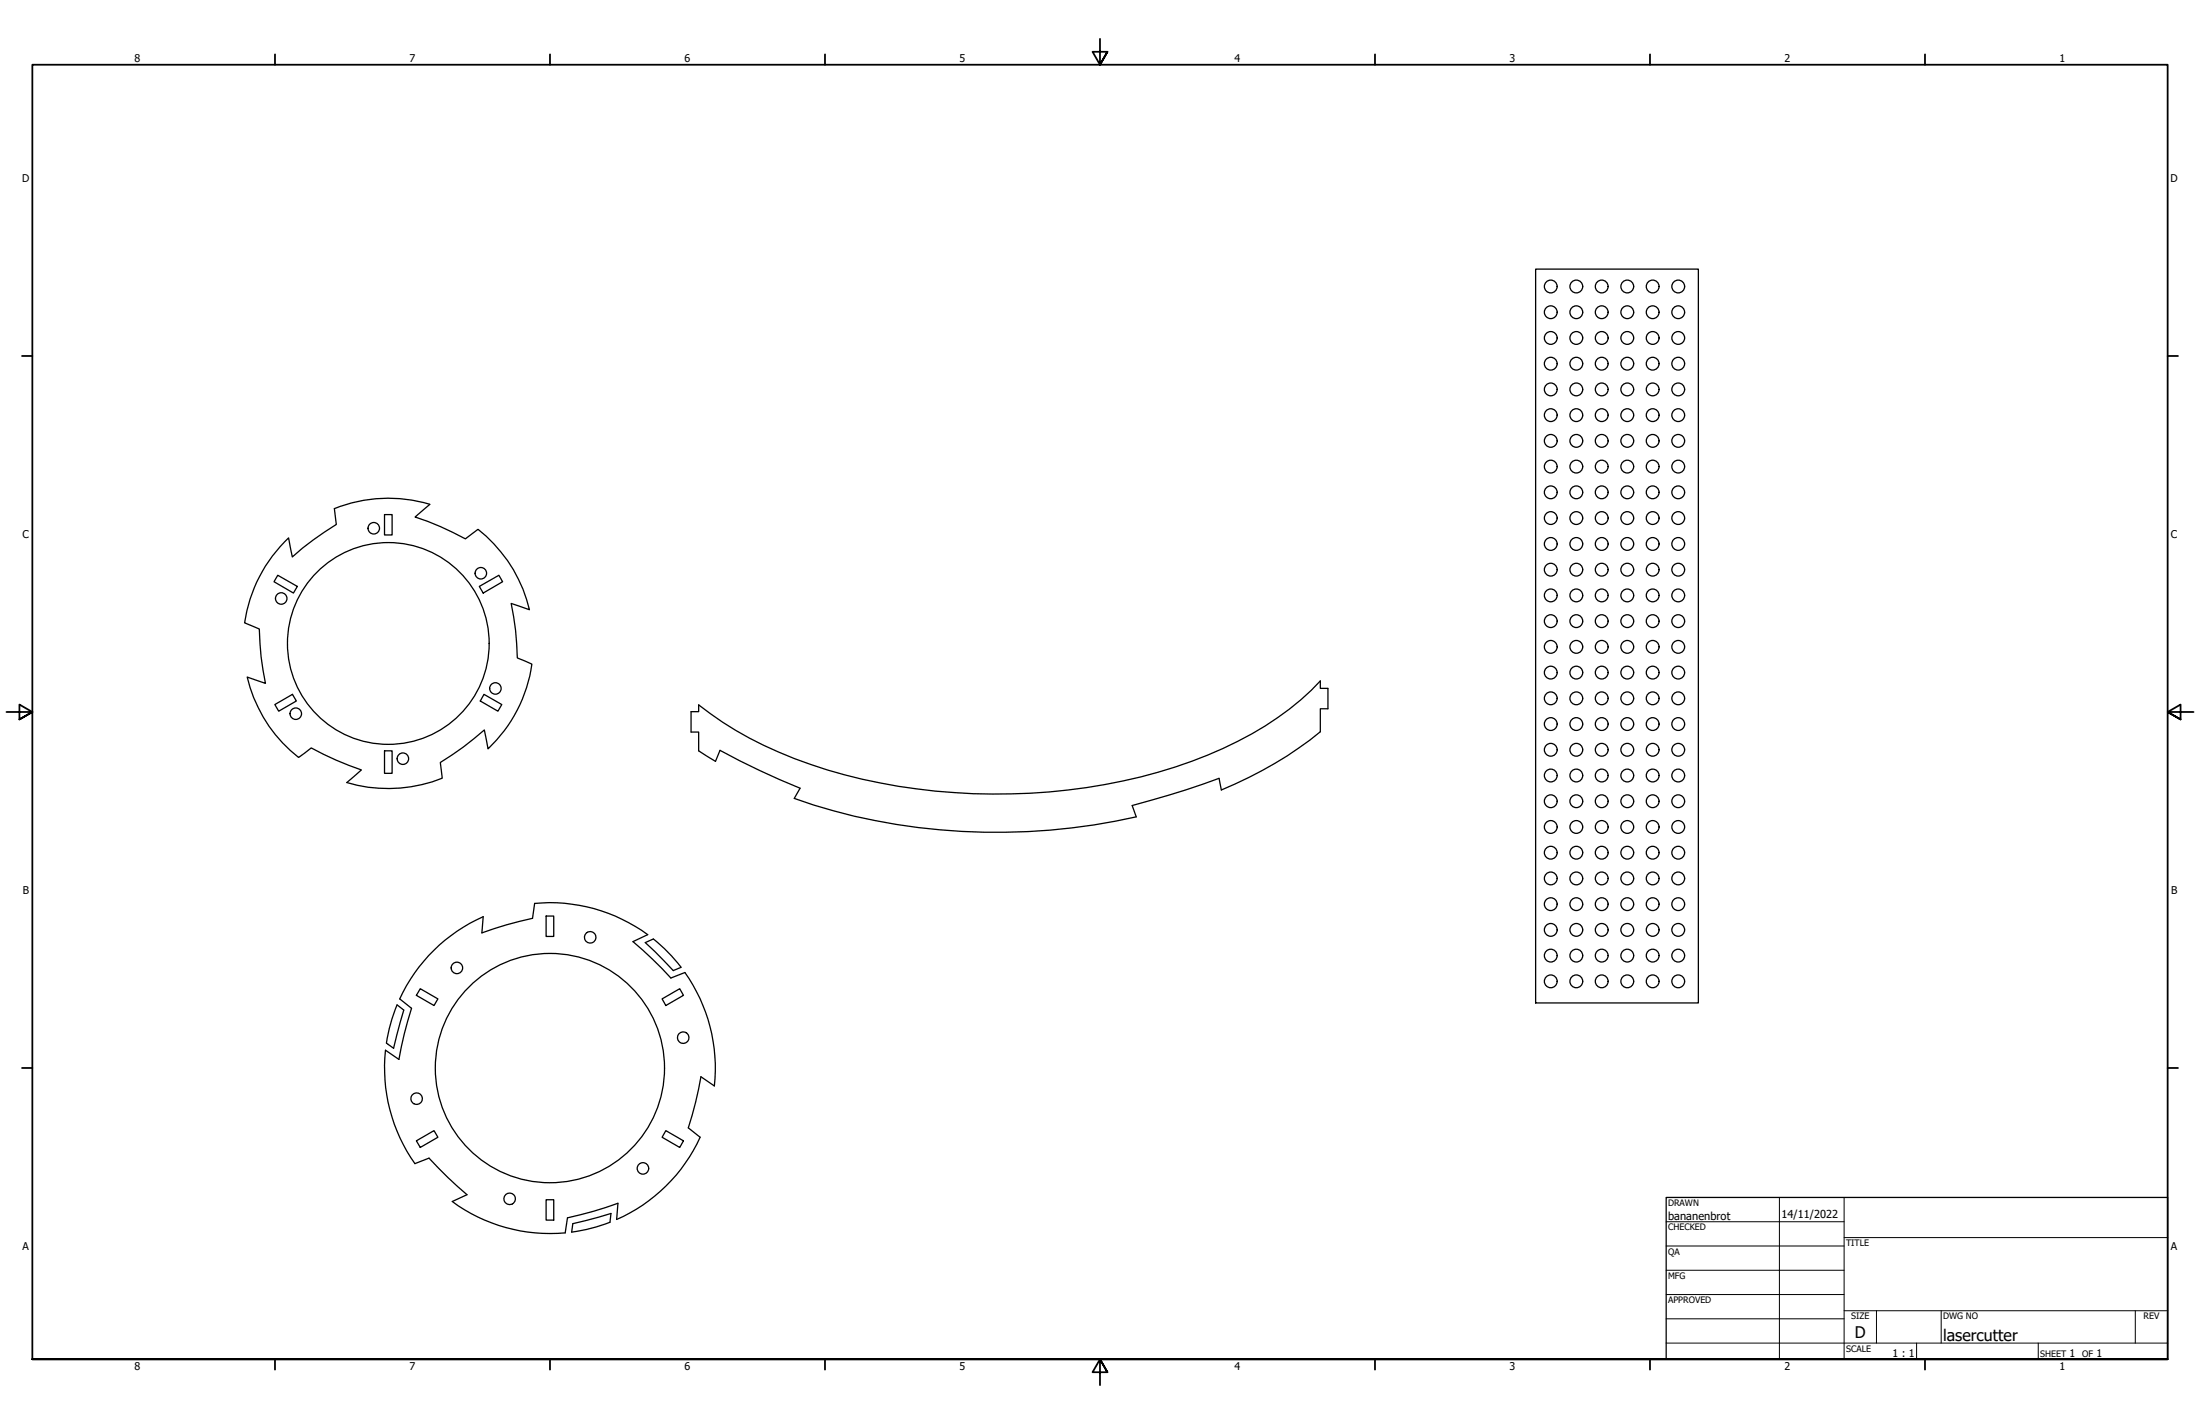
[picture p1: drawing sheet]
<svg xmlns="http://www.w3.org/2000/svg" width="864mm" height="559mm" viewBox="0 0 864 559" stroke-linecap="round" stroke-linejoin="round" font-family="sans-serif">
<!-- layer: Visible (ANSI) -->
<g fill="none" stroke="#000" stroke-width=".51">
<path d="M602.8 105.6h63.9v288h-63.9zM168.7 197.9a57.1 57.1 0 0 0-37.4 1.7l.7 6.2a116.9 116.9 0 0 0-17.3 12.8l-1.4-7.5a57.7 57.7 0 0 0-17.3 33.3l5.8 2.4a108.3 108.3 0 0 0 2.4 21.4l-7.2-2.5a56.5 56.5 0 0 0 20.2 31.5l5-3.7a124.3 124.3 0 0 0 19.7 8.6l-5.8 5a57.4 57.4 0 0 0 37.5-1.7l-.8-6.2a116.9 116.9 0 0 0 17.3-12.8l1.5 7.5a56.7 56.7 0 0 0 17.2-33.3l-5.7-2.4a109.7 109.7 0 0 0-2.4-21.4l7.1 2.5a56.5 56.5 0 0 0-20.2-31.6l-4.9 3.8a114.3 114.3 0 0 0-19.8-8.6l5.8-5M150.9 201.9h3v8h-3zM109 225.7l7.7 4.4-1.5 2.6-7.6-4.4zM188.2 230.1l7.6-4.4 1.5 2.6-7.6 4.4zM107.9 276.5l6.9-4 1.5 2.6-6.9 4zM190 272.5l7 4-1.5 2.6-7-4zM271.3 279.3h3v-2.7a154.6 154.6 0 0 0 57.2 27.4 238.1 238.1 0 0 0 129.8-3 138.3 138.3 0 0 0 53.3-30l3.7-3.8v2.9h3v8h-3v9a154.8 154.8 0 0 1-38.9 22.9l-.9-4.6a347.2 347.2 0 0 1-34.1 10.7l1.6 4.4a245.2 245.2 0 0 1-134.2-7.2l2.3-4a304.4 304.4 0 0 1-31.5-14.9l-1.7 4.4-6.6-4.2v-7.3h-3zM150.9 294.6h3v8.9h-3zM214.4 359.5h3v8h-3zM168.3 375a67.3 67.3 0 0 1 21.4-15.3l-.5 6.4a146 146 0 0 1 19.8-5.7l.9-5.9a64.6 64.6 0 0 1 44.4 12.3l-5.8 2.7a156.5 156.5 0 0 1 14.8 14.3l5.6-2.2a65.1 65.1 0 0 1 11.5 44.5l-5.3-3.6a144.5 144.5 0 0 1-4.9 20.1l4.6 3.7a64.7 64.7 0 0 1-32.7 32.2l.5-6.3a148.7 148.7 0 0 1-19.8 5.7l-.9 5.9a64.8 64.8 0 0 1-44.4-12.3l5.8-2.7a158.3 158.3 0 0 1-14.9-14.3l-5.5 2.1a65.1 65.1 0 0 1-11.6-44.5l5.3 3.6a150.7 150.7 0 0 1 4.9-20l-4.6-3.7 2.7-5.2 3.2-5zM256.5 368.5l5.7 5.2 5.1 5.9-3 1.3-11-11 3.2-1.4"/>
<path d="M155.9 394.3l-1.8 4.9-1.4 5-1 5.1 .6 .4M155.9 394.3l2.6 2.1-4 15-2.2-1.6M165 388l6.9 4-1.5 2.6-7-4zM259.9 392l6.9-4 1.5 2.6-6.9 4zM163.4 447.7l7-4 1.5 2.6-6.9 4zM261.4 443.7l6.9 4-1.5 2.6-6.9-4zM214.4 470.8h3v8h-3zM224.9 480.2l14.9-4-.3 3.4-7.5 2.4-7.6 1.5z"/>
<circle cx="608.7" cy="112.4" r="2.51"/>
<circle cx="618.8" cy="112.4" r="2.51"/>
<circle cx="628.7" cy="112.4" r="2.51"/>
<circle cx="638.8" cy="112.4" r="2.51"/>
<circle cx="648.7" cy="112.4" r="2.51"/>
<circle cx="658.8" cy="112.4" r="2.51"/>
<circle cx="608.7" cy="132.6" r="2.51"/>
<circle cx="608.7" cy="122.5" r="2.51"/>
<circle cx="618.8" cy="132.6" r="2.51"/>
<circle cx="618.8" cy="122.5" r="2.51"/>
<circle cx="628.7" cy="132.6" r="2.51"/>
<circle cx="628.7" cy="122.5" r="2.51"/>
<circle cx="638.8" cy="132.6" r="2.51"/>
<circle cx="638.8" cy="122.5" r="2.51"/>
<circle cx="648.7" cy="132.6" r="2.51"/>
<circle cx="648.7" cy="122.5" r="2.51"/>
<circle cx="658.8" cy="132.6" r="2.51"/>
<circle cx="658.8" cy="122.5" r="2.51"/>
<circle cx="608.7" cy="142.7" r="2.51"/>
<circle cx="608.7" cy="152.8" r="2.51"/>
<circle cx="618.8" cy="142.7" r="2.51"/>
<circle cx="618.8" cy="152.8" r="2.51"/>
<circle cx="628.7" cy="152.8" r="2.51"/>
<circle cx="628.7" cy="142.7" r="2.51"/>
<circle cx="638.8" cy="152.8" r="2.51"/>
<circle cx="638.8" cy="142.7" r="2.51"/>
<circle cx="648.7" cy="152.8" r="2.51"/>
<circle cx="648.7" cy="142.7" r="2.51"/>
<circle cx="658.8" cy="142.7" r="2.51"/>
<circle cx="658.8" cy="152.8" r="2.51"/>
<circle cx="608.7" cy="162.9" r="2.51"/>
<circle cx="608.7" cy="173" r="2.51"/>
<circle cx="618.8" cy="173" r="2.51"/>
<circle cx="618.8" cy="162.9" r="2.51"/>
<circle cx="628.7" cy="173" r="2.51"/>
<circle cx="628.7" cy="162.9" r="2.51"/>
<circle cx="638.8" cy="162.9" r="2.51"/>
<circle cx="638.8" cy="173" r="2.51"/>
<circle cx="648.7" cy="173" r="2.51"/>
<circle cx="648.7" cy="162.9" r="2.51"/>
<circle cx="658.8" cy="162.9" r="2.51"/>
<circle cx="658.8" cy="173" r="2.51"/>
<circle cx="608.7" cy="183.1" r="2.51"/>
<circle cx="608.7" cy="193.2" r="2.51"/>
<circle cx="618.8" cy="183.1" r="2.51"/>
<circle cx="618.8" cy="193.2" r="2.51"/>
<circle cx="628.7" cy="193.2" r="2.51"/>
<circle cx="628.7" cy="183.1" r="2.51"/>
<circle cx="638.8" cy="193.2" r="2.51"/>
<circle cx="638.8" cy="183.1" r="2.51"/>
<circle cx="648.7" cy="183.1" r="2.51"/>
<circle cx="648.7" cy="193.2" r="2.51"/>
<circle cx="658.8" cy="183.1" r="2.51"/>
<circle cx="658.8" cy="193.2" r="2.51"/>
<circle cx="146.7" cy="207.3" r="2.25"/>
<circle cx="608.7" cy="213.5" r="2.51"/>
<circle cx="608.7" cy="203.3" r="2.51"/>
<circle cx="618.8" cy="213.5" r="2.51"/>
<circle cx="618.8" cy="203.3" r="2.51"/>
<circle cx="628.7" cy="203.3" r="2.51"/>
<circle cx="628.7" cy="213.5" r="2.51"/>
<circle cx="638.8" cy="213.5" r="2.51"/>
<circle cx="638.8" cy="203.3" r="2.51"/>
<circle cx="648.7" cy="203.3" r="2.51"/>
<circle cx="648.7" cy="213.5" r="2.51"/>
<circle cx="658.8" cy="213.5" r="2.51"/>
<circle cx="658.8" cy="203.3" r="2.51"/>
<circle cx="110.4" cy="234.9" r="2.25"/>
<circle cx="188.8" cy="224.9" r="2.25"/>
<circle cx="608.7" cy="233.6" r="2.51"/>
<circle cx="608.7" cy="223.6" r="2.51"/>
<circle cx="618.8" cy="223.6" r="2.51"/>
<circle cx="618.8" cy="233.6" r="2.51"/>
<circle cx="628.7" cy="223.6" r="2.51"/>
<circle cx="628.7" cy="233.6" r="2.51"/>
<circle cx="638.8" cy="223.6" r="2.51"/>
<circle cx="638.8" cy="233.6" r="2.51"/>
<circle cx="648.7" cy="233.6" r="2.51"/>
<circle cx="648.7" cy="223.6" r="2.51"/>
<circle cx="658.8" cy="223.6" r="2.51"/>
<circle cx="658.8" cy="233.6" r="2.51"/>
<circle cx="152.4" cy="252.5" r="39.6"/>
<circle cx="608.7" cy="253.8" r="2.51"/>
<circle cx="608.7" cy="243.7" r="2.51"/>
<circle cx="618.8" cy="253.8" r="2.51"/>
<circle cx="618.8" cy="243.7" r="2.51"/>
<circle cx="628.7" cy="253.8" r="2.51"/>
<circle cx="628.7" cy="243.7" r="2.51"/>
<circle cx="638.8" cy="253.8" r="2.51"/>
<circle cx="638.8" cy="243.7" r="2.51"/>
<circle cx="648.7" cy="243.7" r="2.51"/>
<circle cx="648.7" cy="253.8" r="2.51"/>
<circle cx="658.8" cy="253.8" r="2.51"/>
<circle cx="658.8" cy="243.7" r="2.51"/>
<circle cx="194.5" cy="270.2" r="2.25"/>
<circle cx="608.7" cy="274" r="2.51"/>
<circle cx="608.7" cy="263.9" r="2.51"/>
<circle cx="618.8" cy="274" r="2.51"/>
<circle cx="618.8" cy="263.9" r="2.51"/>
<circle cx="628.7" cy="274" r="2.51"/>
<circle cx="628.7" cy="263.9" r="2.51"/>
<circle cx="638.8" cy="274" r="2.51"/>
<circle cx="638.8" cy="263.9" r="2.51"/>
<circle cx="648.7" cy="274" r="2.51"/>
<circle cx="648.7" cy="263.9" r="2.51"/>
<circle cx="658.8" cy="274" r="2.51"/>
<circle cx="658.8" cy="263.9" r="2.51"/>
<circle cx="116.1" cy="280.1" r="2.25"/>
<circle cx="158.1" cy="297.7" r="2.25"/>
<circle cx="608.7" cy="294.2" r="2.51"/>
<circle cx="608.7" cy="284.1" r="2.51"/>
<circle cx="618.8" cy="284.1" r="2.51"/>
<circle cx="618.8" cy="294.2" r="2.51"/>
<circle cx="628.7" cy="294.2" r="2.51"/>
<circle cx="628.7" cy="284.1" r="2.51"/>
<circle cx="638.8" cy="284.1" r="2.51"/>
<circle cx="638.8" cy="294.2" r="2.51"/>
<circle cx="648.7" cy="284.1" r="2.51"/>
<circle cx="648.7" cy="294.2" r="2.51"/>
<circle cx="658.8" cy="284.1" r="2.51"/>
<circle cx="658.8" cy="294.2" r="2.51"/>
<circle cx="608.7" cy="314.4" r="2.51"/>
<circle cx="608.7" cy="304.3" r="2.51"/>
<circle cx="618.8" cy="314.4" r="2.51"/>
<circle cx="618.8" cy="304.3" r="2.51"/>
<circle cx="628.7" cy="304.3" r="2.51"/>
<circle cx="628.7" cy="314.4" r="2.51"/>
<circle cx="638.8" cy="304.3" r="2.51"/>
<circle cx="638.8" cy="314.4" r="2.51"/>
<circle cx="648.7" cy="314.4" r="2.51"/>
<circle cx="648.7" cy="304.3" r="2.51"/>
<circle cx="658.8" cy="314.4" r="2.51"/>
<circle cx="658.8" cy="304.3" r="2.51"/>
<circle cx="608.7" cy="334.6" r="2.51"/>
<circle cx="608.7" cy="324.5" r="2.51"/>
<circle cx="618.8" cy="324.5" r="2.51"/>
<circle cx="618.8" cy="334.6" r="2.51"/>
<circle cx="628.7" cy="334.6" r="2.51"/>
<circle cx="628.7" cy="324.5" r="2.51"/>
<circle cx="638.8" cy="334.6" r="2.51"/>
<circle cx="638.8" cy="324.5" r="2.51"/>
<circle cx="648.7" cy="334.6" r="2.51"/>
<circle cx="648.7" cy="324.5" r="2.51"/>
<circle cx="658.8" cy="324.5" r="2.51"/>
<circle cx="658.8" cy="334.6" r="2.51"/>
<circle cx="608.7" cy="344.7" r="2.51"/>
<circle cx="608.7" cy="354.8" r="2.51"/>
<circle cx="618.8" cy="354.8" r="2.51"/>
<circle cx="618.8" cy="344.7" r="2.51"/>
<circle cx="628.7" cy="354.8" r="2.51"/>
<circle cx="628.7" cy="344.7" r="2.51"/>
<circle cx="638.8" cy="354.8" r="2.51"/>
<circle cx="638.8" cy="344.7" r="2.51"/>
<circle cx="648.7" cy="354.8" r="2.51"/>
<circle cx="648.7" cy="344.7" r="2.51"/>
<circle cx="658.8" cy="354.8" r="2.51"/>
<circle cx="658.8" cy="344.7" r="2.51"/>
<circle cx="179.4" cy="379.8" r="2.25"/>
<circle cx="231.7" cy="367.8" r="2.25"/>
<circle cx="608.7" cy="375" r="2.51"/>
<circle cx="608.7" cy="364.9" r="2.51"/>
<circle cx="618.8" cy="375" r="2.51"/>
<circle cx="618.8" cy="364.9" r="2.51"/>
<circle cx="628.7" cy="375" r="2.51"/>
<circle cx="628.7" cy="364.9" r="2.51"/>
<circle cx="638.8" cy="375" r="2.51"/>
<circle cx="638.8" cy="364.9" r="2.51"/>
<circle cx="648.7" cy="364.9" r="2.51"/>
<circle cx="648.7" cy="375" r="2.51"/>
<circle cx="658.8" cy="364.9" r="2.51"/>
<circle cx="658.8" cy="375" r="2.51"/>
<circle cx="608.7" cy="385.1" r="2.51"/>
<circle cx="618.8" cy="385.1" r="2.51"/>
<circle cx="628.7" cy="385.1" r="2.51"/>
<circle cx="638.8" cy="385.1" r="2.51"/>
<circle cx="648.7" cy="385.1" r="2.51"/>
<circle cx="658.8" cy="385.1" r="2.51"/>
<circle cx="215.9" cy="419.1" r="45"/>
<circle cx="268.2" cy="407.2" r="2.25"/>
<circle cx="163.5" cy="431.1" r="2.25"/>
<circle cx="252.4" cy="458.5" r="2.25"/>
<circle cx="200.1" cy="470.4" r="2.25"/>
</g>
<!-- layer: Border (ANSI) -->
<g fill="none" stroke="#000" stroke-width=".7">
<path d="M431.8 15.2v10.2l-2.9-5.1h5.8l-2.9 5.1 2.9-5.1M107.9 21.3v4.1M215.9 21.3v4.1M323.8 21.3v4.1M539.8 21.3v4.1M647.7 21.3v4.1M755.6 21.3v4.1M8.6 139.7h4.1M850.9 139.7h4.1M2.5 279.4h10.2l-5.1-2.9v5.8l5.1-2.9-5.1 2.9M861.1 279.4h-10.2l5.1-2.9v5.8l-5.1-2.9 5.1 2.9M8.6 419.1h4.1"/>
<path d="M850.9 419.1h4.1M12.7 533.4v-508h838.2v508h-838.2h838.2M107.9 533.4v4.1M215.9 533.4v4.1M323.8 533.4v4.1M434.7 538.5l-2.9-5.1 2.9 5.1h-5.8l2.9-5.1v10.2M539.8 533.4v4.1M647.7 533.4v4.1M755.6 533.4v4.1"/>
</g>
<!-- layer: Title (ANSI) -->
<g fill="none" stroke="#000" stroke-width=".39">
<path d="M654 479.4h69.9M698.5 469.9v63.5M723.9 469.9v63.5M654 488.9h69.9M654 498.5h69.9M723.9 485.6h127M654 508h69.9M654 517.5h69.9M723.9 514.3h127M736.6 514.3v12.7M762 514.3v12.7M838.2 514.3v12.7"/>
<path d="M654 527h196.9M752.3 527v6.4M800.1 527v6.4"/>
</g>
<path d="M654 469.9h196.9v63.5h-196.9z" fill="none" stroke="#000" stroke-width=".51"/>
<g font-size="6.3">
<text x="728.1" y="524.9">D</text>
<text x="762.8" y="526.2">lasercutter</text>
</g>
<g font-size="4.3">
<text x="654.8" y="478.6">bananenbrot</text>
<text x="699.3" y="478">14/11/2022</text>
</g>
<g font-size="4.2">
<text x="52.8" y="24.4">8</text>
<text x="160.8" y="24.4">7</text>
<text x="268.7" y="24.4">6</text>
<text x="376.7" y="24.4">5</text>
<text x="484.6" y="24.4">4</text>
<text x="592.6" y="24.4">3</text>
<text x="700.5" y="24.4">2</text>
<text x="808.5" y="24.4">1</text>
<text x="8.8" y="71.4">D</text>
<text x="852" y="71.4">D</text>
<text x="8.9" y="211.1">C</text>
<text x="852.2" y="211.1">C</text>
<text x="9" y="350.8">B</text>
<text x="852.2" y="350.8">B</text>
<text x="8.9" y="490.5">A</text>
<text x="852.2" y="490.5">A</text>
<text x="742.9" y="532.6">1 : 1</text>
<text x="812.4" y="532.6">1</text>
<text x="823" y="532.6">1</text>
<text x="52.8" y="537.5">8</text>
<text x="160.8" y="537.5">7</text>
<text x="268.7" y="537.5">6</text>
<text x="376.7" y="537.5">5</text>
<text x="484.6" y="537.5">4</text>
<text x="592.6" y="537.5">3</text>
<text x="700.5" y="537.5">2</text>
<text x="808.5" y="537.5">1</text>
</g>
<g font-size="3.5">
<text x="654.8" y="473.2">DRAWN</text>
<text x="654.8" y="482.8">CHECKED</text>
<text x="724.7" y="488.9">TITLE</text>
<text x="654.8" y="492.3">QA</text>
<text x="654.8" y="501.8">MFG</text>
<text x="654.8" y="511.4">APPROVED</text>
<text x="726.7" y="517.7">SIZE</text>
<text x="762.8" y="517.7">DWG NO</text>
<text x="841.4" y="517.7">REV</text>
<text x="724.7" y="530.4">SCALE</text>
<text x="800.9" y="532.6">SHEET</text>
<text x="817.4" y="532.6">OF</text>
</g>
</svg>
